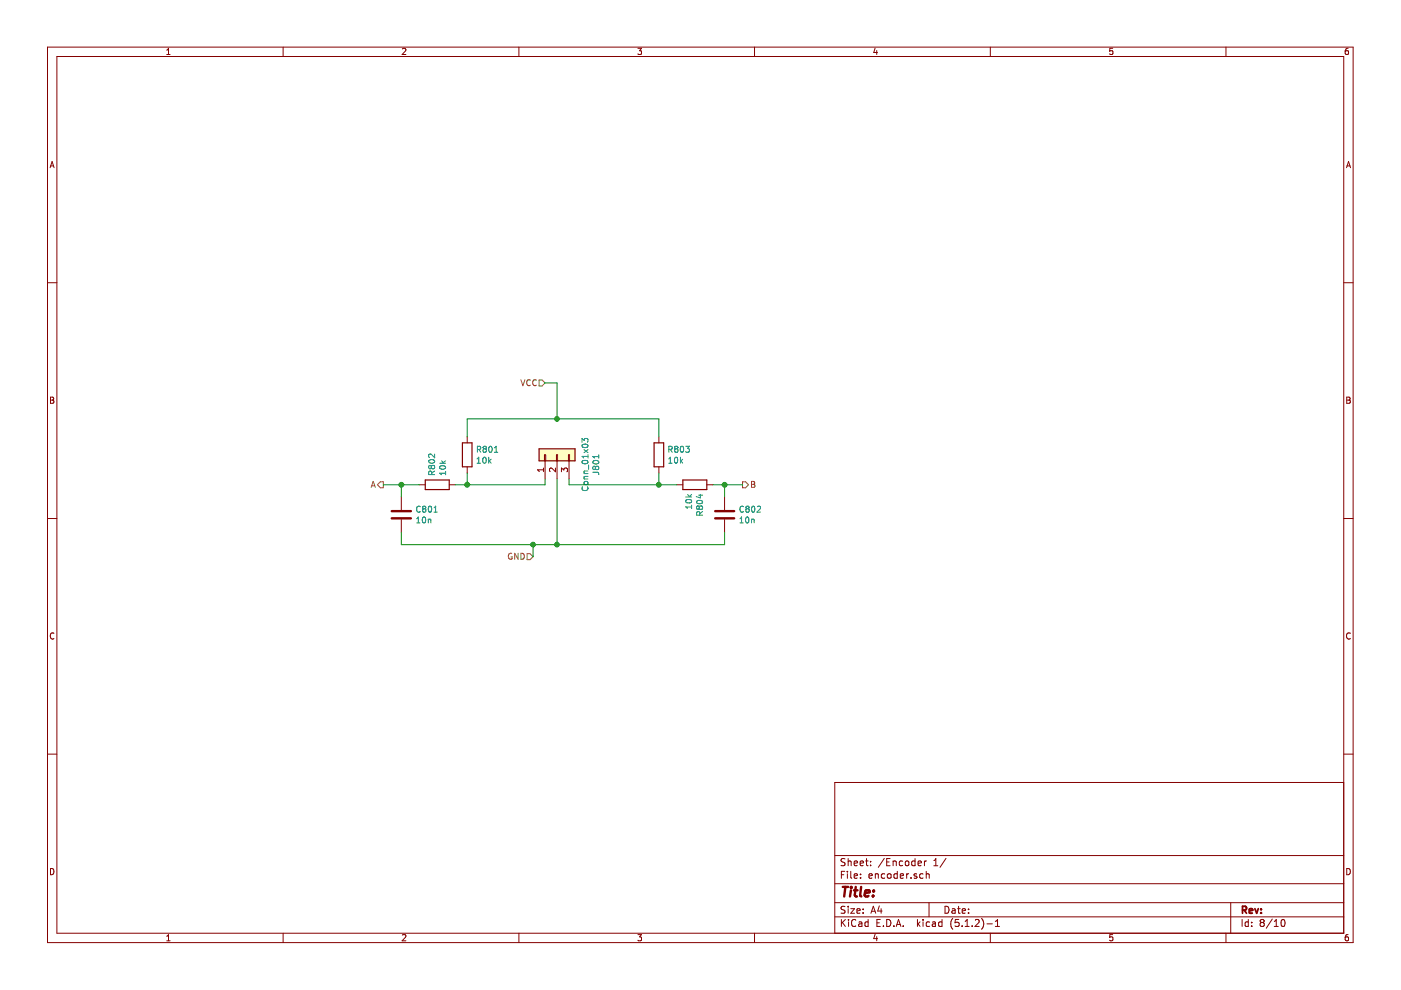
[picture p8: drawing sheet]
EESchema Schematic File Version 4
LIBS:box-cache
EELAYER 29 0
EELAYER END
$Descr A4 11693 8268
encoding utf-8
Sheet 9 10
Title ""
Date ""
Rev ""
Comp ""
Comment1 ""
Comment2 ""
Comment3 ""
Comment4 ""
$EndDescr
$Comp
L Device:R R?
U 1 1
P 3900 3800
AR Path="/5EA213A4" Ref="R?"  Part="1" 
AR Path="/5EA1EFEF/5EA213A4" Ref="R801"  Part="1" 
AR Path="/5EA2A614/5EA213A4" Ref="R901"  Part="1" 
F 0 "R901" H 3970 3846 50  0000 L CNN
F 1 "10k" H 3970 3755 50  0000 L CNN
F 2 "Resistor_SMD:R_0805_2012Metric_Pad1.15x1.40mm_HandSolder" V 3830 3800 50  0001 C CNN
F 3 "~" H 3900 3800 50  0001 C CNN
	1    3900 3800
	1    0    0    -1  
$EndComp
Wire Wire Line
	3900 3650 3900 3500
Text HLabel 3200 4050 0    50   Output ~ 0
A
Text HLabel 6200 4050 2    50   Output ~ 0
B
Text HLabel 4550 3200 0    50   Input ~ 0
VCC
Wire Wire Line
	5500 3650 5500 3500
$Comp
L Device:R R?
U 1 1
P 5500 3800
AR Path="/5EA22DA1" Ref="R?"  Part="1" 
AR Path="/5EA1EFEF/5EA22DA1" Ref="R803"  Part="1" 
AR Path="/5EA2A614/5EA22DA1" Ref="R903"  Part="1" 
F 0 "R903" H 5570 3846 50  0000 L CNN
F 1 "10k" H 5570 3755 50  0000 L CNN
F 2 "Resistor_SMD:R_0805_2012Metric_Pad1.15x1.40mm_HandSolder" V 5430 3800 50  0001 C CNN
F 3 "~" H 5500 3800 50  0001 C CNN
	1    5500 3800
	1    0    0    -1  
$EndComp
$Comp
L Device:R R?
U 1 1
P 5800 4050
AR Path="/5EA23131" Ref="R?"  Part="1" 
AR Path="/5EA1EFEF/5EA23131" Ref="R804"  Part="1" 
AR Path="/5EA2A614/5EA23131" Ref="R904"  Part="1" 
F 0 "R904" H 5870 4096 50  0000 L CNN
F 1 "10k" H 5870 4005 50  0000 L CNN
F 2 "Resistor_SMD:R_0805_2012Metric_Pad1.15x1.40mm_HandSolder" V 5730 4050 50  0001 C CNN
F 3 "~" H 5800 4050 50  0001 C CNN
	1    5800 4050
	0    1    1    0   
$EndComp
$Comp
L Device:R R?
U 1 1
P 3650 4050
AR Path="/5EA234FE" Ref="R?"  Part="1" 
AR Path="/5EA1EFEF/5EA234FE" Ref="R802"  Part="1" 
AR Path="/5EA2A614/5EA234FE" Ref="R902"  Part="1" 
F 0 "R902" H 3720 4096 50  0000 L CNN
F 1 "10k" H 3720 4005 50  0000 L CNN
F 2 "Resistor_SMD:R_0805_2012Metric_Pad1.15x1.40mm_HandSolder" V 3580 4050 50  0001 C CNN
F 3 "~" H 3650 4050 50  0001 C CNN
	1    3650 4050
	0    -1   -1   0   
$EndComp
$Comp
L Connector_Generic:Conn_01x03 J801
U 1 1
P 4650 3800
AR Path="/5EA1EFEF/5EA1783C" Ref="J801"  Part="1" 
AR Path="/5EA2A614/5EA1783C" Ref="J901"  Part="1" 
F 0 "J901" H 4568 3475 50  0000 C CNN
F 1 "Conn_01x03" H 4568 3566 50  0000 C CNN
F 2 "Connector_PinHeader_2.54mm:PinHeader_1x03_P2.54mm_Vertical" H 4650 3800 50  0001 C CNN
F 3 "~" H 4650 3800 50  0001 C CNN
	1    4650 3800
	0    -1   -1   0   
$EndComp
Text HLabel 4450 4650 0    50   Input ~ 0
GND
Wire Wire Line
	4650 4000 4650 4550
Wire Wire Line
	5500 3950 5500 4050
Wire Wire Line
	3900 3950 3900 4050
Wire Wire Line
	4750 4000 4750 4050
Wire Wire Line
	4750 4050 5500 4050
Wire Wire Line
	4550 4000 4550 4050
Wire Wire Line
	4550 4050 3900 4050
Wire Wire Line
	3900 3500 4650 3500
Wire Wire Line
	4550 3200 4650 3200
Wire Wire Line
	4650 3200 4650 3500
Connection ~ 4650 3500
Wire Wire Line
	4650 3500 5500 3500
Connection ~ 3900 4050
Wire Wire Line
	3800 4050 3900 4050
Wire Wire Line
	5650 4050 5500 4050
Connection ~ 5500 4050
Wire Wire Line
	5950 4050 6050 4050
$Comp
L Device:C C901
U 1 1
P 3350 4300
AR Path="/5EA2A614/5EA1CF75" Ref="C901"  Part="1" 
AR Path="/5EA1EFEF/5EA1CF75" Ref="C801"  Part="1" 
F 0 "C901" H 3465 4346 50  0000 L CNN
F 1 "10n" H 3465 4255 50  0000 L CNN
F 2 "Capacitor_SMD:C_0805_2012Metric_Pad1.15x1.40mm_HandSolder" H 3388 4150 50  0001 C CNN
F 3 "~" H 3350 4300 50  0001 C CNN
F 4 "0805B103J500" H 3350 4300 50  0001 C CNN "Part"
	1    3350 4300
	1    0    0    -1  
$EndComp
Wire Wire Line
	3350 4550 4450 4550
Wire Wire Line
	4450 4650 4450 4550
Connection ~ 4450 4550
Wire Wire Line
	4450 4550 4650 4550
Wire Wire Line
	3200 4050 3350 4050
Wire Wire Line
	3350 4150 3350 4050
Connection ~ 3350 4050
Wire Wire Line
	3350 4050 3500 4050
Wire Wire Line
	3350 4450 3350 4550
$Comp
L Device:C C902
U 1 1
P 6050 4300
AR Path="/5EA2A614/5EA1EC5C" Ref="C902"  Part="1" 
AR Path="/5EA1EFEF/5EA1EC5C" Ref="C802"  Part="1" 
F 0 "C902" H 6165 4346 50  0000 L CNN
F 1 "10n" H 6165 4255 50  0000 L CNN
F 2 "Capacitor_SMD:C_0805_2012Metric_Pad1.15x1.40mm_HandSolder" H 6088 4150 50  0001 C CNN
F 3 "~" H 6050 4300 50  0001 C CNN
F 4 "0805B103J500" H 6050 4300 50  0001 C CNN "Part"
	1    6050 4300
	1    0    0    -1  
$EndComp
Wire Wire Line
	6050 4150 6050 4050
Connection ~ 6050 4050
Wire Wire Line
	6050 4050 6200 4050
Wire Wire Line
	6050 4450 6050 4550
Wire Wire Line
	6050 4550 4650 4550
Connection ~ 4650 4550
$EndSCHEMATC
